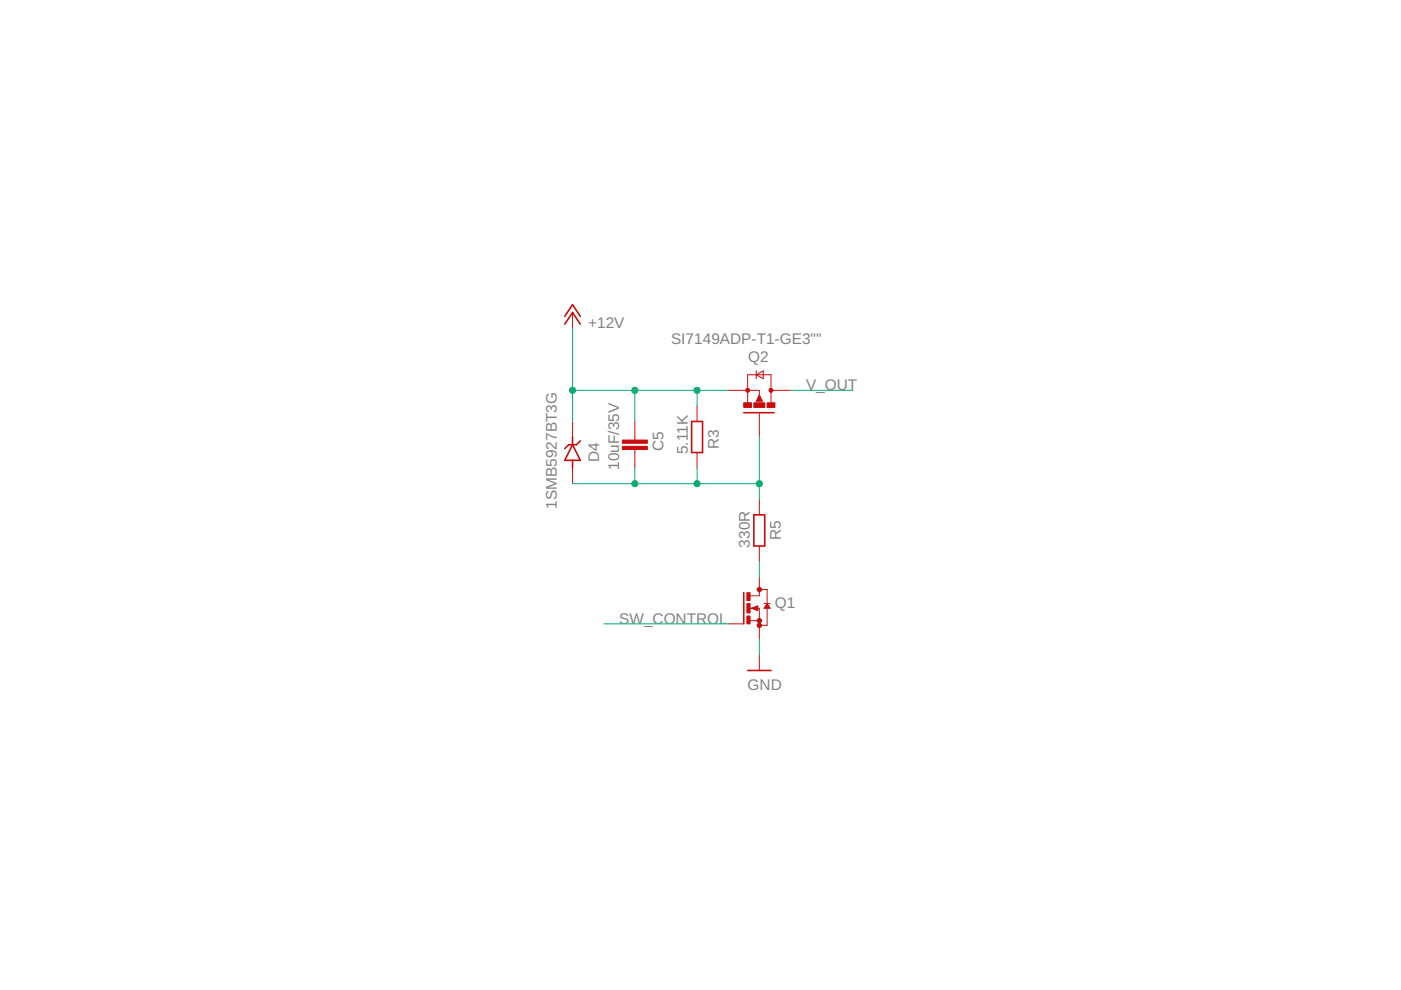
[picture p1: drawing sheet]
<svg xmlns="http://www.w3.org/2000/svg" width="297mm" height="210mm" viewBox="0 0 297 210" stroke-linecap="round" stroke-linejoin="round" font-family="sans-serif">
<g fill="none" stroke="#c90d0c" stroke-width=".34">
<path d="M119.7 68.7l1.7-2.4 1.6 2.4M119.7 67.1l1.7-2.5 1.6 2.5M121.4 94.3l1.6 3.3h-3.3zM121.4 92.6v1.7M121.4 97.6v1.7M123 93.5l-.8 .8h-1.6l-.9 .8M146.6 89.4h2.3v6.5h-2.3zM157.7 87.5h6.4M159.8 109.2h2.3v6.6h-2.3zM157.7 125.7v6.6M159.7 129l.8 .3v-.7l-.7 .4M162.6 128.3l.4 .5h-.7z"/>
<path d="M158.5 142.2h5"/>
</g>
<g fill="none" stroke="#c90d0c" stroke-width=".21">
<path d="M121.4 66.3v3.3M160.3 79.5l1.5-.9v1.7zM160.3 78.6v1.7M121.4 89.4v3.2M121.4 99.3v3.3M134.6 89.4v3.9M134.6 95.3v4M147.8 86.1v3.3M147.8 95.9v3.4M154.4 82.8h6.6v.9M161 87.7v4.9M161 83.7l.6 1.4h-1.3z"/>
<path d="M161 83.7l.3 1.2M163.5 85.4v-5.9h-5v5.9M163.5 82.8h4.1M161 105.9v3.3M161 115.8v3.3M154.4 132.3h3.3M159 129h2v6.6M159 131.6h2M159.3 129l1.4-.5v1zM161 122.4v3.9h-2M161 138.9v3.3M161 125h1.6v7.6h-1.6"/>
<path d="M162 128h1.3M162.6 128l.7 1h-1.3z"/>
</g>
<g fill="#c90d0c" stroke="#c90d0c" stroke-width=".21">
<path d="M132 94.6h5.2v.7h-5.2z"/>
<path d="M132 93.3h5.2v.7h-5.2z"/>
<path d="M158.3 125.7h.7v1.6h-.7z"/>
<path d="M158.3 130.6h.7v1.7h-.7z"/>
<path d="M158.3 128h.7v2h-.7z"/>
<path d="M157.7 85.4h1.6v1h-1.6z"/>
<path d="M162.6 85.4h1.7v1h-1.7z"/>
<path d="M159.8 85.4h2.4v1h-2.4z"/>
</g>
<g fill="#c90d0c" stroke="#c90d0c" stroke-width=".21">
<circle cx="161" cy="132.6" r=".47"/>
<circle cx="161" cy="131.6" r=".47"/>
<circle cx="161" cy="125" r=".47"/>
<circle cx="158.5" cy="82.7" r=".43"/>
<circle cx="163.5" cy="82.7" r=".43"/>
</g>
<path d="M161 84.1v.5l.3 .3h-.6z" fill="none" stroke="#c90d0c" stroke-width=".4"/>
<path d="M121.4 69.6v19.8M121.4 82.8h33M134.6 82.8v6.6M134.6 99.3v3.3M147.8 82.8v3.3M147.8 99.3v3.3M161 92.6v13.3M167.6 82.8h13.2M121.4 102.6h39.6M161 119.1v3.3M128 132.3h26.4M161 135.6v3.3" fill="none" stroke="#0dab76" stroke-width=".21"/>
<g fill="#0dab76" stroke="#0dab76" stroke-width=".21">
<circle cx="134.6" cy="82.8" r=".66"/>
<circle cx="121.4" cy="82.8" r=".66"/>
<circle cx="147.8" cy="82.8" r=".66"/>
<circle cx="134.6" cy="102.6" r=".66"/>
<circle cx="147.8" cy="102.6" r=".66"/>
<circle cx="161" cy="102.6" r=".66"/>
</g>
<g font-size="3.3" fill="#808080">
<text x="124.7" y="69.6">+12V</text>
<text x="142.3" y="72.9">SI7149ADP-T1-GE3&quot;&quot;</text>
<text x="158.6" y="76.8">Q2</text>
<text x="170.9" y="82.8">V_OUT</text>
<text x="140.7" y="95.6" transform="rotate(-90 140.7 95.6)">C5</text>
<text x="152.4" y="95.3" transform="rotate(-90 152.4 95.3)">R3</text>
<text x="127" y="97.9" transform="rotate(-90 127 97.9)">D4</text>
<text x="131.3" y="99.6" transform="rotate(-90 131.3 99.6)">10uF/35V</text>
<text x="145.8" y="96.3" transform="rotate(-90 145.8 96.3)">5.11K</text>
<text x="118.1" y="107.8" transform="rotate(-90 118.1 107.8)">1SMB5927BT3G</text>
<text x="159" y="116.1" transform="rotate(-90 159 116.1)">330R</text>
<text x="165.6" y="114.4" transform="rotate(-90 165.6 114.4)">R5</text>
<text x="164.3" y="129">Q1</text>
<text x="131.3" y="132.3">SW_CONTROL</text>
<text x="158.5" y="146.3">GND</text>
</g>
</svg>
